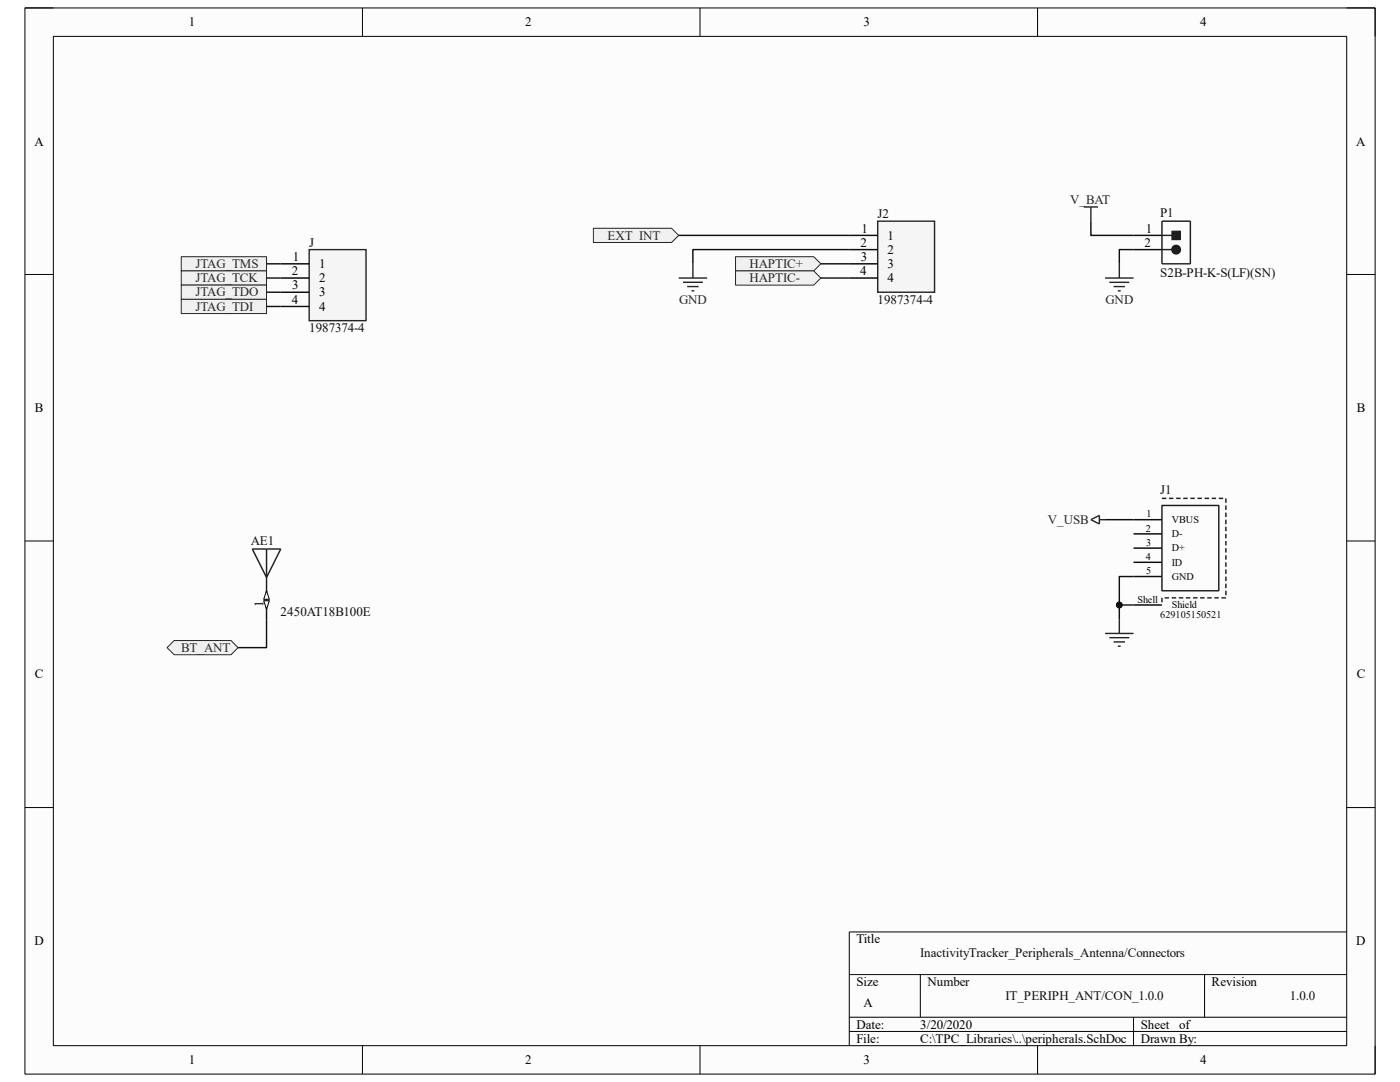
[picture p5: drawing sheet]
<svg xmlns="http://www.w3.org/2000/svg" width="279mm" height="216mm" viewBox="0 0 279 216" stroke-linecap="round" stroke-linejoin="round" font-family="sans-serif">
<path d="M5 1.6h269.4v212.7h-269.4z" fill-rule="evenodd" fill="#fcfcfc"/>
<path d="M5 1.6h269.4v212.7h-269.4z" fill="none" stroke="#000" stroke-width=".2"/>
<path d="M10.6 7.3h258.2v201.4h-258.2z" fill-rule="evenodd" fill="#fcfcfc"/>
<g fill="none" stroke="#000" stroke-width=".2">
<path d="M5 1.6h5.6M10.6 7.3h258.2v201.4h-258.2zM72.3 1.6v5.7M139.7 1.6v5.7M207.1 1.6v5.7M268.8 1.6h5.6v5.7M5 54.8h5.6M268.8 54.8h5.6M5 107.9h5.6M268.8 107.9h5.6M5 161.1h5.6M268.8 161.1h5.6"/>
<path d="M169.5 194.5h99.3M183.7 194.5v8.5M240.4 194.5v8.5M268.8 186h-99.3v22.7M72.3 208.7v5.6M139.7 208.7v5.6M169.5 203h99.3M169.5 205.8h99.3M207.1 208.7v5.6M226.2 203v5.7M274.4 208.7v5.6"/>
</g>
<path d="M226.2 49.8h5.7M226.2 47h5.7" fill="none" stroke="#000" stroke-width=".29"/>
<path d="M231.9 49.8h2" fill="none" stroke="#1c1c1c" stroke-width=".29"/>
<circle cx="234.7" cy="49.8" r=".85" fill="#1c1c1c"/>
<g fill="none" stroke="#1c1c1c" stroke-width=".29">
<path d="M231.9 47h2"/>
<circle cx="234.7" cy="49.8" r=".85"/>
</g>
<path d="M233.9 46.1h1.7v1.7h-1.7z" fill-rule="evenodd" fill="#1c1c1c"/>
<path d="M233.9 46.1h1.7v1.7h-1.7z" fill="none" stroke="#1c1c1c" stroke-width=".2"/>
<path d="M231.9 44.1h5.7v8.5h-5.7z" fill="none" stroke="#1c1c1c" stroke-width=".29"/>
<path d="M216.3 41.3h2.8M217.7 41.3v2.8M220.5 55.5h5.7M221.4 56.3h4M222.2 57.2h2.3M223.1 58h.6M223.4 52.6v2.9" fill="none" stroke="#262626" stroke-width=".29"/>
<path d="M36.2 51.2h17v2.9h-17z" fill-rule="evenodd" fill="#f0f0f0"/>
<path d="M36.2 51.2h17v2.9h-17z" fill="none" stroke="#262626" stroke-width=".2"/>
<path d="M36.2 54.1h17v2.8h-17z" fill-rule="evenodd" fill="#f0f0f0"/>
<path d="M36.2 54.1h17v2.8h-17z" fill="none" stroke="#262626" stroke-width=".2"/>
<path d="M36.2 56.9h17v2.8h-17z" fill-rule="evenodd" fill="#f0f0f0"/>
<path d="M36.2 56.9h17v2.8h-17z" fill="none" stroke="#262626" stroke-width=".2"/>
<path d="M36.2 59.7h17v2.9h-17z" fill-rule="evenodd" fill="#f0f0f0"/>
<path d="M36.2 59.7h17v2.9h-17z" fill="none" stroke="#262626" stroke-width=".2"/>
<path d="M34.8 127.8h11.3l1.4 1.4-1.4 1.4h-11.3l-1.5-1.4z" fill-rule="evenodd" fill="#f0f0f0"/>
<path d="M34.8 127.8h11.3l1.4 1.4-1.4 1.4h-11.3l-1.5-1.4z" fill="none" stroke="#262626" stroke-width=".2"/>
<path d="M50.4 109.5h5.6l-2.8 5.7zM53.2 109.5v8.6" fill="none" stroke="#1c1c1c" stroke-width=".29"/>
<path d="M53.2 117.9v5.7" fill="none" stroke="#000" stroke-width=".29"/>
<path d="M53.2 117.9l.6 1.7h-1.2z" fill="#fbfbfb"/>
<path d="M53.2 117.9l.6 1.7h-1.2z" fill="none" stroke="#000" stroke-width=".2"/>
<path d="M52.6 119.9h1.2l-.6 1.7z" fill="#fbfbfb"/>
<path d="M52.6 119.9h1.2l-.6 1.7z" fill="none" stroke="#000" stroke-width=".2"/>
<path d="M61.7 49.8h11.3v14.2h-11.3z" fill-rule="evenodd" fill="#f5f5f5"/>
<path d="M61.7 49.8h11.3v14.2h-11.3z" fill="none" stroke="#262626" stroke-width=".28"/>
<path d="M56 52.6h5.7M56 55.5h5.7M56 58.3h5.7M56 61.2h5.7" fill="none" stroke="#000" stroke-width=".28"/>
<path d="M226.2 103.7h5.7M226.2 106.5h5.7M226.2 109.4h5.7M226.2 112.2h5.7M226.2 115h5.7M226.2 120.7h5.7" fill="none" stroke="#000" stroke-width=".29"/>
<g fill="none" stroke="#1c1c1c" stroke-width=".29">
<path d="M231.9 99.4h.9M233.3 99.4h.9M234.7 99.4h.9M236.1 99.4h.9M237.6 99.4h.8M239 99.4h.9M240.4 99.4h.9M241.8 99.4h.9M243.2 99.4h.9M244.7 99.4v.9M231.9 100.9h11.3v17h-11.3zM231.9 119.3v.9"/>
<path d="M232.4 119.3h.9M233.8 119.3h.9M235.3 119.3h.8M236.7 119.3h.9M238.1 119.3h.9M239.5 119.3h.9M240.9 119.3h.9M242.3 119.3h.9M243.8 119.3h.9M244.7 100.9v.8M244.7 102.3v.9M244.7 103.7v.9"/>
<path d="M244.7 105.1v.9M244.7 106.5v.9M244.7 107.9v.9M244.7 109.4v.9M244.7 110.8v.9M244.7 112.2v.9M244.7 113.6v.9M244.7 115v.9M244.7 116.5v.8M244.7 117.9v.9"/>
</g>
<path d="M217.7 103.7l1.7-.9v1.8zM219.4 103.7h1.1M220.5 126.4h5.7M221.4 127.2h4M222.2 128.1h2.3M223.1 128.9h.6M223.4 123.6v2.8" fill="none" stroke="#262626" stroke-width=".29"/>
<path d="M175.2 44.1h11.3v14.2h-11.3z" fill-rule="evenodd" fill="#f5f5f5"/>
<path d="M175.2 44.1h11.3v14.2h-11.3z" fill="none" stroke="#262626" stroke-width=".29"/>
<path d="M169.5 47h5.7M169.5 49.8h5.7M169.5 52.6h5.7M169.5 55.5h5.7" fill="none" stroke="#000" stroke-width=".29"/>
<path d="M118.4 45.6h15.6l1.4 1.4-1.4 1.4h-15.6z" fill-rule="evenodd" fill="#f0f0f0"/>
<path d="M118.4 45.6h15.6l1.4 1.4-1.4 1.4h-15.6z" fill="none" stroke="#262626" stroke-width=".2"/>
<path d="M135.4 55.5h5.7M136.3 56.3h4M137.1 57.2h2.3M138 58h.6M138.3 52.6v2.9" fill="none" stroke="#262626" stroke-width=".29"/>
<path d="M135.4 47h34.1M169.5 49.8h-31.2v2.8M217.7 44.1v2.9h8.5M220.5 103.7h5.7M53.2 123.6v5.6h-5.7M226.2 120.7h-2.8v2.9" fill="none" stroke="#0e0e0e" stroke-width=".29"/>
<path d="M53.2 58.3h2.8M53.2 55.5h2.8M53.2 52.6h2.8M53.2 61.2h2.8" fill="none" stroke="#0e0e0e" stroke-width=".28"/>
<circle cx="223.4" cy="120.7" r=".57" fill="#0e0e0e"/>
<circle cx="223.4" cy="120.7" r=".57" fill="none" stroke="#0e0e0e" stroke-width=".2"/>
<path d="M226.2 115h-2.8v5.7" fill="none" stroke="#0e0e0e" stroke-width=".29"/>
<circle cx="223.4" cy="120.7" r=".57" fill="#0e0e0e"/>
<circle cx="223.4" cy="120.7" r=".57" fill="none" stroke="#0e0e0e" stroke-width=".2"/>
<path d="M226.2 49.8h-2.8v2.8" fill="none" stroke="#0e0e0e" stroke-width=".29"/>
<path d="M146.8 51.2h15.6l1.4 1.4-1.4 1.5h-15.6z" fill-rule="evenodd" fill="#f0f0f0"/>
<path d="M146.8 51.2h15.6l1.4 1.4-1.4 1.5h-15.6z" fill="none" stroke="#262626" stroke-width=".2"/>
<path d="M146.8 54.1h15.6l1.4 1.4-1.4 1.4h-15.6z" fill-rule="evenodd" fill="#f0f0f0"/>
<path d="M146.8 54.1h15.6l1.4 1.4-1.4 1.4h-15.6z" fill="none" stroke="#262626" stroke-width=".2"/>
<path d="M163.8 55.5h5.7M163.8 52.6h5.7" fill="none" stroke="#0e0e0e" stroke-width=".29"/>
<g font-size="2.6">
<text x="37.7" y="5.2">1</text>
<text x="104.8" y="5.2">2</text>
<text x="172.3" y="5.2">3</text>
<text x="239.5" y="5.2">4</text>
<text x="6.9" y="29">A</text>
<text x="270.7" y="29">A</text>
<text x="171.9" y="46.4">1</text>
<text x="177.1" y="47.8">1</text>
<text x="228.6" y="46.4">1</text>
<text x="58.5" y="52.1">1</text>
<text x="63.7" y="53.5">1</text>
<text x="171.7" y="49.2">2</text>
<text x="171.8" y="52.1">3</text>
<text x="177.1" y="50.6">2</text>
<text x="177.1" y="53.5">3</text>
<text x="228.4" y="49.2">2</text>
<text x="58.3" y="54.9">2</text>
<text x="58.3" y="57.7">3</text>
<text x="63.7" y="56.3">2</text>
<text x="63.7" y="59.1">3</text>
<text x="171.7" y="54.9">4</text>
<text x="177.1" y="56.3">4</text>
<text x="58.2" y="60.6">4</text>
<text x="63.7" y="62">4</text>
<text x="7" y="82.2">B</text>
<text x="270.8" y="82.2">B</text>
<text x="52.6" y="121.1" transform="rotate(-90 52.6 121.1)">1</text>
<text x="7" y="135.4">C</text>
<text x="270.8" y="135.4">C</text>
<text x="6.9" y="188.6">D</text>
<text x="170.9" y="188.2">Title</text>
<text x="270.7" y="188.6">D</text>
<text x="170.9" y="196.7">Size</text>
<text x="185.1" y="196.7">Number</text>
<text x="241.8" y="196.7">Revision</text>
<text x="172.3" y="201">A</text>
<text x="170.9" y="205.2">Date:</text>
<text x="170.9" y="208.1">File:</text>
<text x="183.6" y="208.1">C:\TPC_Libraries\..\peripherals.SchDoc</text>
<text x="183.6" y="205.2">3/20/2020</text>
<text x="227.7" y="205.2">Sheet</text>
<text x="227.7" y="208.1">Drawn By:</text>
<text x="235.3" y="205.2">of</text>
<text x="37.7" y="212.3">1</text>
<text x="104.8" y="212.3">2</text>
<text x="172.3" y="212.3">3</text>
<text x="239.5" y="212.3">4</text>
</g>
<g font-size="2.6" fill="#262626">
<text x="213.6" y="40.7">V_BAT</text>
<text x="121.2" y="47.8">EXT_INT</text>
<text x="39" y="53.5">JTAG_TMS</text>
<text x="149.6" y="53.5">HAPTIC+</text>
<text x="39" y="56.3">JTAG_TCK</text>
<text x="39" y="59.1">JTAG_TDO</text>
<text x="149.6" y="56.3">HAPTIC-</text>
<text x="39" y="62">JTAG_TDI</text>
<text x="135.6" y="60.6">GND</text>
<text x="220.6" y="60.6">GND</text>
<text x="209.1" y="104.6">V_USB</text>
<text x="36.2" y="130.1">BT_ANT</text>
</g>
<g font-size="2.6" fill="#0e0e0e">
<text x="175.1" y="43.6">J2</text>
<text x="231.6" y="43.3">P1</text>
<text x="61.7" y="49.2">J</text>
<text x="231.6" y="55.2">S2B-PH-K-S(LF)(SN)</text>
<text x="175.1" y="60.6">1987374-4</text>
<text x="61.7" y="66.3">1987374-4</text>
<text x="231.6" y="98.6">J1</text>
<text x="50" y="108.7">AE1</text>
<text x="56" y="123">2450AT18B100E</text>
<text x="183.6" y="191.1">InactivityTracker_Peripherals_Antenna/Connectors</text>
<text x="200.7" y="199.6">IT_PERIPH_ANT/CON_1.0.0</text>
<text x="257.4" y="199.6">1.0.0</text>
</g>
<g font-size="2">
<text x="228.6" y="106.1">2</text>
<text x="228.8" y="103.3">1</text>
<text x="233.8" y="104.4">VBUS</text>
<text x="233.8" y="107.2">D-</text>
<text x="228.6" y="111.8">4</text>
<text x="228.7" y="108.9">3</text>
<text x="233.8" y="110">D+</text>
<text x="233.8" y="112.9">ID</text>
<text x="228.7" y="114.6">5</text>
<text x="233.8" y="115.7">GND</text>
<text x="227" y="120.3">Shell</text>
<text x="233.8" y="121.4">Shield</text>
</g>
<text font-size="2" fill="#0e0e0e" x="231.6" y="123.4">629105150521</text>
</svg>
